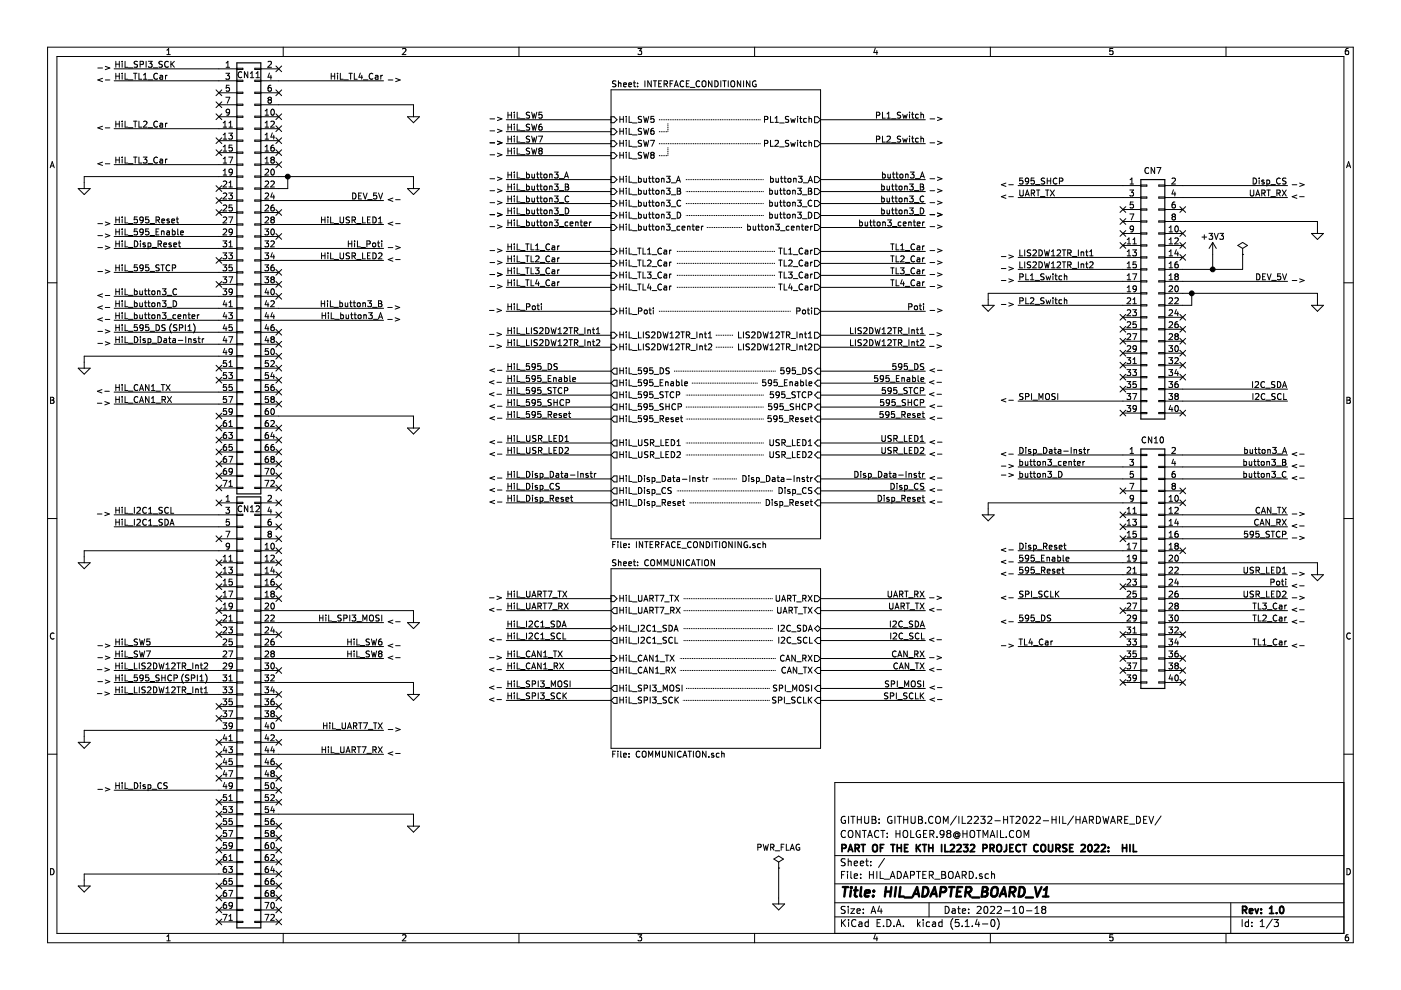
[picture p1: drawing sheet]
EESchema Schematic File Version 4
EELAYER 30 0
EELAYER END
$Descr A4 11693 8268
encoding utf-8
Sheet 1 3
Title "HIL_ADAPTER_BOARD_V1"
Date "2022-10-18"
Rev "1.0"
Comp "PART OF THE KTH IL2232 PROJECT COURSE 2022:  HIL"
Comment1 "CONTACT: HOLGER.98@HOTMAIL.COM"
Comment2 "GITHUB: GITHUB.COM/IL2232-HT2022-HIL/HARDWARE_DEV/"
Comment3 ""
Comment4 ""
$EndDescr
$Comp
L Connector_Generic:Conn_02x20_Odd_Even CN7
U 1 1
P 9575 2450
F 0 "CN7" H 9625 3475 50  0000 C CNN
F 1 "Conn_02x20_Odd_Even" H 9625 3476 50  0001 C CNN
F 2 "Connector_PinSocket_2.54mm:PinSocket_2x20_P2.54mm_Vertical" H 9575 2450 50  0001 C CNN
F 3 "~" H 9575 2450 50  0001 C CNN
	1    9575 2450
	1    0    0    -1  
$EndComp
$Comp
L Connector_Generic:Conn_02x20_Odd_Even CN10
U 1 1
P 9575 4700
F 0 "CN10" H 9625 5725 50  0000 C CNN
F 1 "Conn_02x20_Odd_Even" H 9625 5726 50  0001 C CNN
F 2 "Connector_PinSocket_2.54mm:PinSocket_2x20_P2.54mm_Vertical" H 9575 4700 50  0001 C CNN
F 3 "~" H 9575 4700 50  0001 C CNN
	1    9575 4700
	1    0    0    -1  
$EndComp
NoConn ~ 9375 1750
NoConn ~ 9875 1750
NoConn ~ 9375 1850
NoConn ~ 9375 1950
NoConn ~ 9875 1950
NoConn ~ 9375 2050
NoConn ~ 9875 2050
NoConn ~ 9875 2150
NoConn ~ 9375 2650
NoConn ~ 9875 2650
NoConn ~ 9375 2750
NoConn ~ 9875 2750
NoConn ~ 9375 2850
NoConn ~ 9875 2850
NoConn ~ 9375 2950
NoConn ~ 9875 2950
NoConn ~ 9375 3050
NoConn ~ 9875 3050
NoConn ~ 9375 3150
NoConn ~ 9875 3150
NoConn ~ 9375 3250
NoConn ~ 9875 3450
NoConn ~ 9375 3450
NoConn ~ 9375 4100
NoConn ~ 9875 4100
NoConn ~ 9875 4200
NoConn ~ 9375 4300
NoConn ~ 9375 4400
NoConn ~ 9375 4500
NoConn ~ 9875 4600
NoConn ~ 9375 4900
NoConn ~ 9375 5100
NoConn ~ 9375 5300
NoConn ~ 9875 5300
NoConn ~ 9375 5500
NoConn ~ 9875 5500
NoConn ~ 9375 5600
NoConn ~ 9875 5600
NoConn ~ 9375 5700
NoConn ~ 9875 5700
Text Label 10750 2350 2    50   ~ 0
DEV_5V
Text Label 8500 1550 0    50   ~ 0
595_SHCP
Text Label 10750 1550 2    50   ~ 0
Disp_CS
Text Label 8500 2150 0    50   ~ 0
LIS2DW12TR_Int1
Text Label 8500 2250 0    50   ~ 0
LIS2DW12TR_Int2
Text Label 8500 2350 0    50   ~ 0
PL1_Switch
Text Label 8500 2550 0    50   ~ 0
PL2_Switch
Text Label 10750 3250 2    50   ~ 0
I2C_SDA
Text Label 8500 3350 0    50   ~ 0
SPI_MOSI
Text Label 10750 3350 2    50   ~ 0
I2C_SCL
Text Label 8500 3800 0    50   ~ 0
Disp_Data-Instr
Text Label 10750 3800 2    50   ~ 0
button3_A
Text Label 8500 3900 0    50   ~ 0
button3_center
Text Label 10750 3900 2    50   ~ 0
button3_B
Text Label 8500 4000 0    50   ~ 0
button3_D
Text Label 10750 4000 2    50   ~ 0
button3_C
Text Label 10750 4500 2    50   ~ 0
595_STCP
Text Label 8500 4600 0    50   ~ 0
Disp_Reset
Text Label 8500 4700 0    50   ~ 0
595_Enable
Text Label 8500 4800 0    50   ~ 0
595_Reset
Text Label 10750 4800 2    50   ~ 0
USR_LED1
Text Label 10750 4900 2    50   ~ 0
Poti
Text Label 7725 5850 2    50   ~ 0
SPI_SCLK
Text Label 10750 5000 2    50   ~ 0
USR_LED2
Text Label 10750 5100 2    50   ~ 0
TL3_Car
Text Label 8500 5200 0    50   ~ 0
595_DS
Text Label 10750 5200 2    50   ~ 0
TL2_Car
Text Label 8500 5400 0    50   ~ 0
TL4_Car
Text Label 10750 5400 2    50   ~ 0
TL1_Car
Text Notes 10775 5425 0    50   ~ 0
<-
Text Notes 10775 5225 0    50   ~ 0
<-
Text Notes 10775 5125 0    50   ~ 0
<-
Text Notes 8475 5425 2    50   ~ 0
->
Text Notes 10775 4925 0    50   ~ 0
<-
Text Notes 10775 5025 0    50   ~ 0
->
Text Notes 10775 4825 0    50   ~ 0
->
Text Notes 10775 3825 0    50   ~ 0
<-
Text Notes 10775 3925 0    50   ~ 0
<-
Text Notes 10775 4025 0    50   ~ 0
<-
Text Notes 8475 4000 2    50   ~ 0
->
Text Notes 8475 3925 2    50   ~ 0
->
Text Notes 8475 2375 2    50   ~ 0
->
Text Notes 8475 2575 2    50   ~ 0
->
Text Notes 8475 4825 2    50   ~ 0
<-
Text Notes 8475 4725 2    50   ~ 0
<-
Text Notes 8475 5225 2    50   ~ 0
<-
Text Notes 10775 4525 0    50   ~ 0
->
Text Notes 7750 5875 0    50   ~ 0
<-
Text Notes 8475 3375 2    50   ~ 0
<-
Text Notes 10775 1575 0    50   ~ 0
->
Text Notes 8475 4625 2    50   ~ 0
<-
Text Notes 8475 1575 2    50   ~ 0
<-
Text Label 7725 2300 2    50   ~ 0
TL3_Car
Text Label 7725 2200 2    50   ~ 0
TL2_Car
Text Label 7725 2100 2    50   ~ 0
TL1_Car
Text Label 7725 2400 2    50   ~ 0
TL4_Car
Text Notes 7750 2425 0    50   ~ 0
->
Text Notes 7750 2325 0    50   ~ 0
->
Text Notes 7750 2225 0    50   ~ 0
->
Text Notes 7750 2125 0    50   ~ 0
->
Text Label 7725 1500 2    50   ~ 0
button3_A
Text Label 7725 1600 2    50   ~ 0
button3_B
Text Label 7725 1700 2    50   ~ 0
button3_C
Text Notes 7750 1625 0    50   ~ 0
->
Text Notes 7750 1525 0    50   ~ 0
->
Text Label 7725 1800 2    50   ~ 0
button3_D
Text Notes 7750 1825 0    50   ~ 0
->
Text Notes 7750 1725 0    50   ~ 0
->
Text Notes 7750 1825 0    50   ~ 0
->
Text Label 7725 1900 2    50   ~ 0
button3_center
Text Notes 7750 1925 0    50   ~ 0
->
Text Label 7725 1000 2    50   ~ 0
PL1_Switch
Text Label 7725 1200 2    50   ~ 0
PL2_Switch
Text Notes 7750 1225 0    50   ~ 0
->
$Sheet
S 5100 750  1750 3750
U 63637C97
F0 "INTERFACE_CONDITIONING" 50
F1 "INTERFACE_CONDITIONING.sch" 50
F2 "TL1_Car" O R 6850 2100 50 
F3 "TL2_Car" O R 6850 2200 50 
F4 "TL3_Car" O R 6850 2300 50 
F5 "TL4_Car" O R 6850 2400 50 
F6 "HiL_SW5" I L 5100 1000 50 
F7 "HiL_SW6" I L 5100 1100 50 
F8 "PL2_Switch" O R 6850 1200 50 
F9 "PL1_Switch" O R 6850 1000 50 
F10 "button3_A" O R 6850 1500 50 
F11 "button3_B" O R 6850 1600 50 
F12 "button3_C" O R 6850 1700 50 
F13 "button3_D" O R 6850 1800 50 
F14 "button3_center" O R 6850 1900 50 
F15 "HiL_button3_A" I L 5100 1500 50 
F16 "HiL_button3_B" I L 5100 1600 50 
F17 "HiL_button3_C" I L 5100 1700 50 
F18 "HiL_button3_D" I L 5100 1800 50 
F19 "HiL_button3_center" I L 5100 1900 50 
F20 "HiL_TL1_Car" I L 5100 2100 50 
F21 "HiL_TL2_Car" I L 5100 2200 50 
F22 "HiL_TL3_Car" I L 5100 2300 50 
F23 "HiL_TL4_Car" I L 5100 2400 50 
F24 "HiL_SW7" I L 5100 1200 50 
F25 "HiL_SW8" I L 5100 1300 50 
F26 "Poti" O R 6850 2600 50 
F27 "HiL_Poti" I L 5100 2600 50 
F28 "595_DS" I R 6850 3100 50 
F29 "595_Enable" I R 6850 3200 50 
F30 "595_STCP" I R 6850 3300 50 
F31 "595_SHCP" I R 6850 3400 50 
F32 "HiL_595_DS" O L 5100 3100 50 
F33 "HiL_595_Enable" O L 5100 3200 50 
F34 "HiL_595_STCP" O L 5100 3300 50 
F35 "HiL_595_SHCP" O L 5100 3400 50 
F36 "LIS2DW12TR_Int1" O R 6850 2800 50 
F37 "LIS2DW12TR_Int2" O R 6850 2900 50 
F38 "HiL_LIS2DW12TR_Int1" I L 5100 2800 50 
F39 "HiL_LIS2DW12TR_Int2" I L 5100 2900 50 
F40 "Disp_Data-Instr" I R 6850 4000 50 
F41 "Disp_CS" I R 6850 4100 50 
F42 "HiL_Disp_Data-Instr" O L 5100 4000 50 
F43 "HiL_Disp_CS" O L 5100 4100 50 
F44 "Disp_Reset" I R 6850 4200 50 
F45 "HiL_Disp_Reset" O L 5100 4200 50 
F46 "595_Reset" I R 6850 3500 50 
F47 "HiL_595_Reset" O L 5100 3500 50 
F48 "USR_LED1" I R 6850 3700 50 
F49 "USR_LED2" I R 6850 3800 50 
F50 "HiL_USR_LED1" O L 5100 3700 50 
F51 "HiL_USR_LED2" O L 5100 3800 50 
$EndSheet
Text Notes 8475 3825 2    50   ~ 0
<-
Wire Wire Line
	9875 2550 9950 2550
Text Label 4225 1000 0    50   ~ 0
HiL_SW5
Text Label 4225 1100 0    50   ~ 0
HiL_SW6
Text Label 4225 1200 0    50   ~ 0
HiL_SW7
Text Label 4225 1300 0    50   ~ 0
HiL_SW8
Text Label 4225 1500 0    50   ~ 0
HiL_button3_A
Text Label 4225 1600 0    50   ~ 0
HiL_button3_B
Text Label 4225 1700 0    50   ~ 0
HiL_button3_C
Text Label 4225 1800 0    50   ~ 0
HiL_button3_D
Text Label 4225 1900 0    50   ~ 0
HiL_button3_center
Text Label 4225 2100 0    50   ~ 0
HiL_TL1_Car
Text Label 4225 2200 0    50   ~ 0
HiL_TL2_Car
Text Label 4225 2300 0    50   ~ 0
HiL_TL3_Car
Text Label 4225 2400 0    50   ~ 0
HiL_TL4_Car
Text Label 7725 5100 2    50   ~ 0
UART_TX
Text Notes 7875 5125 2    50   ~ 0
<-
Text Label 7725 5250 2    50   ~ 0
I2C_SDA
Text Label 7725 5350 2    50   ~ 0
I2C_SCL
Text Label 7725 5600 2    50   ~ 0
CAN_TX
Text Label 7725 5500 2    50   ~ 0
CAN_RX
Text Label 7725 5750 2    50   ~ 0
SPI_MOSI
Text Notes 7750 5775 0    50   ~ 0
<-
Text Label 8500 5000 0    50   ~ 0
SPI_SCLK
Text Notes 8475 5025 2    50   ~ 0
<-
Text Label 4225 5350 0    50   ~ 0
HiL_I2C1_SCL
Text Label 4225 5250 0    50   ~ 0
HiL_I2C1_SDA
Text Label 4225 5600 0    50   ~ 0
HiL_CAN1_RX
Text Label 4225 5500 0    50   ~ 0
HiL_CAN1_TX
Text Label 7725 2600 2    50   ~ 0
Poti
Text Notes 7750 2625 0    50   ~ 0
->
Text Label 4225 2600 0    50   ~ 0
HiL_Poti
Text Notes 4200 2625 2    50   ~ 0
->
Text Label 4225 5750 0    50   ~ 0
HiL_SPI3_MOSI
Text Label 4225 5850 0    50   ~ 0
HiL_SPI3_SCK
Text Notes 4200 5875 2    50   ~ 0
<-
Text Notes 4200 5775 2    50   ~ 0
<-
Text Label 7725 3300 2    50   ~ 0
595_STCP
Text Notes 7875 3325 2    50   ~ 0
<-
Text Label 7725 3200 2    50   ~ 0
595_Enable
Text Notes 7875 3225 2    50   ~ 0
<-
Text Label 7725 3400 2    50   ~ 0
595_SHCP
Text Notes 7750 3425 0    50   ~ 0
<-
Text Label 7725 3100 2    50   ~ 0
595_DS
Text Notes 7750 3125 0    50   ~ 0
<-
Text Label 4225 3100 0    50   ~ 0
HiL_595_DS
Text Label 4225 3200 0    50   ~ 0
HiL_595_Enable
Text Label 4225 3300 0    50   ~ 0
HiL_595_STCP
Text Label 4225 3400 0    50   ~ 0
HiL_595_SHCP
Text Notes 4200 3325 2    50   ~ 0
<-
Text Notes 4200 3225 2    50   ~ 0
<-
Text Notes 4075 3425 0    50   ~ 0
<-
Text Notes 4075 3125 0    50   ~ 0
<-
Wire Notes Line
	5500 1000 6350 1000
Wire Notes Line
	5500 1100 5575 1100
Wire Notes Line
	5575 1100 5575 1025
Wire Notes Line
	5500 1200 6350 1200
Wire Notes Line
	5500 1300 5575 1300
Wire Notes Line
	5575 1300 5575 1225
Wire Notes Line
	5725 1500 6375 1500
Wire Notes Line
	6375 1600 5725 1600
Wire Notes Line
	5725 1700 6375 1700
Wire Notes Line
	6375 1800 5725 1800
Wire Notes Line
	5900 1900 6200 1900
Text Notes 8475 2275 2    50   ~ 0
->
Text Notes 8475 2175 2    50   ~ 0
->
Text Label 7725 2800 2    50   ~ 0
LIS2DW12TR_Int1
Text Label 7725 2900 2    50   ~ 0
LIS2DW12TR_Int2
Text Notes 7875 2925 2    50   ~ 0
->
Text Notes 7875 2825 2    50   ~ 0
->
Text Label 4225 2800 0    50   ~ 0
HiL_LIS2DW12TR_Int1
Text Label 4225 2900 0    50   ~ 0
HiL_LIS2DW12TR_Int2
Wire Wire Line
	4225 2800 5100 2800
Wire Wire Line
	5100 2900 4225 2900
Text Notes 4200 2825 2    50   ~ 0
->
Text Notes 4200 2925 2    50   ~ 0
->
Text Notes 4200 5525 2    50   ~ 0
->
Text Notes 4200 5625 2    50   ~ 0
<-
Text Notes 7875 5625 2    50   ~ 0
<-
Text Notes 7875 5525 2    50   ~ 0
->
Text Label 7725 4000 2    50   ~ 0
Disp_Data-Instr
Text Notes 7750 4025 0    50   ~ 0
<-
Text Label 7725 3700 2    50   ~ 0
USR_LED1
Text Label 7725 3800 2    50   ~ 0
USR_LED2
Text Label 4225 3700 0    50   ~ 0
HiL_USR_LED1
Text Label 4225 3800 0    50   ~ 0
HiL_USR_LED2
Text Notes 7750 3725 0    50   ~ 0
<-
Text Notes 7750 3825 0    50   ~ 0
<-
Text Label 7725 4100 2    50   ~ 0
Disp_CS
Text Notes 7750 4125 0    50   ~ 0
<-
Text Label 4225 4000 0    50   ~ 0
HiL_Disp_Data-Instr
Text Label 4225 4100 0    50   ~ 0
HiL_Disp_CS
Wire Wire Line
	4225 4000 5100 4000
Wire Wire Line
	4225 4100 5100 4100
Text Label 7725 4200 2    50   ~ 0
Disp_Reset
Text Notes 7750 4225 0    50   ~ 0
<-
Text Label 4225 4200 0    50   ~ 0
HiL_Disp_Reset
Wire Wire Line
	5100 4200 4225 4200
Text Notes 4075 4225 0    50   ~ 0
<-
Text Notes 4075 4125 0    50   ~ 0
<-
Text Notes 4075 4025 0    50   ~ 0
<-
Wire Wire Line
	4225 3700 5100 3700
Wire Wire Line
	4225 3800 5100 3800
Wire Wire Line
	4225 1000 5100 1000
Wire Wire Line
	4225 1100 5100 1100
Wire Wire Line
	4225 1200 5100 1200
Wire Wire Line
	4225 1300 5100 1300
Wire Wire Line
	4225 1500 5100 1500
Wire Wire Line
	4225 1600 5100 1600
Wire Wire Line
	4225 1700 5100 1700
Wire Wire Line
	4225 1800 5100 1800
Wire Wire Line
	4225 1900 5100 1900
Wire Wire Line
	4225 2100 5100 2100
Wire Wire Line
	4225 2200 5100 2200
Wire Wire Line
	4225 2300 5100 2300
Wire Wire Line
	4225 2400 5100 2400
Wire Wire Line
	4225 2600 5100 2600
Wire Wire Line
	4225 3100 5100 3100
Wire Wire Line
	4225 3200 5100 3200
Wire Wire Line
	4225 3300 5100 3300
Wire Wire Line
	4225 3400 5100 3400
Wire Wire Line
	6850 1000 7725 1000
Wire Wire Line
	6850 1200 7725 1200
Wire Wire Line
	6850 1500 7725 1500
Wire Wire Line
	6850 1600 7725 1600
Wire Wire Line
	6850 1700 7725 1700
Wire Wire Line
	6850 1800 7725 1800
Wire Wire Line
	6850 1900 7725 1900
Wire Wire Line
	6850 2100 7725 2100
Wire Wire Line
	6850 2200 7725 2200
Wire Wire Line
	6850 2300 7725 2300
Wire Wire Line
	6850 2400 7725 2400
Wire Wire Line
	6850 2600 7725 2600
Wire Wire Line
	6850 3100 7725 3100
Wire Wire Line
	6850 3200 7725 3200
Wire Wire Line
	6850 3300 7725 3300
Wire Wire Line
	6850 3400 7725 3400
Wire Wire Line
	6850 2800 7725 2800
Wire Wire Line
	6850 2900 7725 2900
Wire Wire Line
	6850 3700 7725 3700
Wire Wire Line
	6850 3800 7725 3800
Wire Wire Line
	6850 4000 7725 4000
Wire Wire Line
	6850 4100 7725 4100
Wire Wire Line
	6850 4200 7725 4200
Text Notes 7750 1025 0    50   ~ 0
->
Wire Wire Line
	4225 5250 5100 5250
Wire Wire Line
	4225 5350 5100 5350
Wire Wire Line
	4225 5500 5100 5500
Wire Wire Line
	4225 5600 5100 5600
Wire Wire Line
	4225 5750 5100 5750
Wire Wire Line
	4225 5850 5100 5850
Wire Wire Line
	6850 5100 7725 5100
Wire Wire Line
	6850 5250 7725 5250
Wire Wire Line
	6850 5350 7725 5350
Wire Wire Line
	6850 5600 7725 5600
Wire Wire Line
	6850 5500 7725 5500
Wire Wire Line
	6850 5750 7725 5750
Wire Wire Line
	6850 5850 7725 5850
Text Notes 925  3300 2    50   ~ 0
<-
Text Notes 925  3400 2    50   ~ 0
->
$Comp
L power:GND #PWR0111
U 1 1
P 3450 5150
F 0 "#PWR0111" H 3450 4900 50  0001 C CNN
F 1 "GND" H 3455 4977 50  0001 C CNN
F 2 "" H 3450 5150 50  0001 C CNN
F 3 "" H 3450 5150 50  0001 C CNN
	1    3450 5150
	1    0    0    -1  
$EndComp
Wire Wire Line
	2325 1575 2400 1575
NoConn ~ 1825 4900
NoConn ~ 2325 5800
NoConn ~ 2325 4400
NoConn ~ 2325 5600
NoConn ~ 1825 5900
$Comp
L Connector_Generic:Conn_02x36_Odd_Even CN12
U 1 1
P 2025 5900
F 0 "CN12" H 2075 7550 50  0000 C CNN
F 1 "Conn_02x36_Odd_Even" H 1225 7700 50  0001 C CNN
F 2 "Connector_PinSocket_2.54mm:PinSocket_2x36_P2.54mm_Vertical" H 2025 5900 50  0001 C CNN
F 3 "~" H 2025 5900 50  0001 C CNN
	1    2025 5900
	1    0    0    -1  
$EndComp
Text Label 950  3275 0    50   ~ 0
HiL_CAN1_TX
Text Label 950  3375 0    50   ~ 0
HiL_CAN1_RX
Text Notes 3225 2100 0    50   ~ 0
->
Text Label 3200 2075 2    50   ~ 0
HiL_Poti
NoConn ~ 2325 3975
NoConn ~ 2325 3875
NoConn ~ 2325 2275
NoConn ~ 2325 1975
NoConn ~ 1825 775 
NoConn ~ 1825 2175
NoConn ~ 2325 1375
NoConn ~ 2325 1275
Text Label 3200 1675 2    50   ~ 0
DEV_5V
Text Notes 8475 1675 2    50   ~ 0
<-
Text Label 8500 1650 0    50   ~ 0
UART_TX
Text Notes 10775 1675 0    50   ~ 0
<-
Text Label 10750 1650 2    50   ~ 0
UART_RX
Text Notes 10775 4325 0    50   ~ 0
->
Text Notes 10775 4425 0    50   ~ 0
<-
Text Label 10750 4400 2    50   ~ 0
CAN_RX
Text Label 10750 4300 2    50   ~ 0
CAN_TX
Wire Wire Line
	6500 7500 6500 7250
$Comp
L power:PWR_FLAG #FLG0101
U 1 1
P 6500 7250
F 0 "#FLG0101" H 6500 7325 50  0001 C CNN
F 1 "PWR_FLAG" H 6500 7423 50  0000 C CNN
F 2 "" H 6500 7250 50  0001 C CNN
F 3 "~" H 6500 7250 50  0001 C CNN
	1    6500 7250
	1    0    0    -1  
$EndComp
$Comp
L power:GND #PWR0136
U 1 1
P 6500 7500
F 0 "#PWR0136" H 6500 7250 50  0001 C CNN
F 1 "GND" H 6505 7327 50  0001 C CNN
F 2 "" H 6500 7500 50  0001 C CNN
F 3 "" H 6500 7500 50  0001 C CNN
	1    6500 7500
	1    0    0    -1  
$EndComp
Wire Wire Line
	4225 5000 5100 5000
Wire Wire Line
	4225 5100 5100 5100
Text Label 4225 5100 0    50   ~ 0
HiL_UART7_RX
Text Notes 4200 5125 2    50   ~ 0
<-
Text Label 4225 5000 0    50   ~ 0
HiL_UART7_TX
Text Notes 4200 5025 2    50   ~ 0
->
Text Label 950  4400 0    50   ~ 0
HiL_I2C1_SDA
Wire Wire Line
	950  4400 1825 4400
Text Label 950  4300 0    50   ~ 0
HiL_I2C1_SCL
Wire Wire Line
	950  4300 1825 4300
Text Label 950  575  0    50   ~ 0
HiL_SPI3_SCK
Wire Wire Line
	950  575  1825 575 
Text Label 950  2275 0    50   ~ 0
HiL_595_STCP
Wire Wire Line
	950  2275 1825 2275
Text Label 7725 3500 2    50   ~ 0
595_Reset
Text Notes 7750 3525 0    50   ~ 0
<-
Wire Wire Line
	6850 3500 7725 3500
Text Label 4225 3500 0    50   ~ 0
HiL_595_Reset
Wire Wire Line
	4225 3500 5100 3500
Text Notes 4075 3525 0    50   ~ 0
<-
Text Label 950  1875 0    50   ~ 0
HiL_595_Reset
Wire Wire Line
	950  1875 1825 1875
Text Notes 800  1900 0    50   ~ 0
->
Text Label 950  5700 0    50   ~ 0
HiL_595_SHCP
Wire Wire Line
	950  5700 1825 5700
Text Notes 800  5725 0    50   ~ 0
->
Text Notes 1500 5700 0    50   ~ 0
(SPI1)
Text Label 950  2775 0    50   ~ 0
HiL_595_DS
Wire Wire Line
	950  2775 1825 2775
Text Notes 800  2800 0    50   ~ 0
->
Text Notes 1400 2775 0    50   ~ 0
(SPI1)
Text Label 950  1975 0    50   ~ 0
HiL_595_Enable
Wire Wire Line
	950  1975 1825 1975
Text Label 3200 1875 2    50   ~ 0
HiL_USR_LED1
Wire Wire Line
	3200 1875 2325 1875
Text Label 3200 2175 2    50   ~ 0
HiL_USR_LED2
Wire Wire Line
	3200 2175 2325 2175
Text Label 950  1375 0    50   ~ 0
HiL_TL3_Car
Wire Wire Line
	950  1375 1825 1375
Text Label 950  1075 0    50   ~ 0
HiL_TL2_Car
Wire Wire Line
	950  1075 1825 1075
Text Notes 800  1400 0    50   ~ 0
<-
Text Label 3200 675  2    50   ~ 0
HiL_TL4_Car
Wire Wire Line
	3200 675  2325 675 
Text Label 950  675  0    50   ~ 0
HiL_TL1_Car
Wire Wire Line
	950  675  1825 675 
Text Label 950  2575 0    50   ~ 0
HiL_button3_D
Wire Wire Line
	950  2575 1825 2575
Text Label 3200 2575 2    50   ~ 0
HiL_button3_B
Wire Wire Line
	3200 2575 2325 2575
Text Notes 800  2600 0    50   ~ 0
<-
Text Label 950  2675 0    50   ~ 0
HiL_button3_center
Text Notes 3350 2700 2    50   ~ 0
->
Wire Wire Line
	950  2675 1825 2675
Text Label 3200 2675 2    50   ~ 0
HiL_button3_A
Wire Wire Line
	3200 2675 2325 2675
Text Notes 800  2700 0    50   ~ 0
<-
Text Label 3200 5400 2    50   ~ 0
HiL_SW6
Wire Wire Line
	3200 5400 2325 5400
Text Notes 3225 5425 0    50   ~ 0
<-
Text Label 3200 5500 2    50   ~ 0
HiL_SW8
Wire Wire Line
	3200 5500 2325 5500
Text Notes 3225 5525 0    50   ~ 0
<-
Text Label 950  6600 0    50   ~ 0
HiL_Disp_CS
Wire Wire Line
	950  6600 1825 6600
Text Notes 800  6625 0    50   ~ 0
->
Text Label 950  2875 0    50   ~ 0
HiL_Disp_Data-Instr
Wire Wire Line
	950  2875 1825 2875
Text Notes 800  2900 0    50   ~ 0
->
Wire Wire Line
	9875 2250 10125 2250
Wire Wire Line
	10125 2250 10125 2125
$Comp
L power:+3V3 #PWR?
U 1 1
P 10125 2125
AR Path="/6356E4D6/63C58CDF" Ref="#PWR?"  Part="1" 
AR Path="/63C58CDF" Ref="#PWR0117"  Part="1" 
F 0 "#PWR0117" H 10125 1975 50  0001 C CNN
F 1 "+3V3" H 10125 2275 50  0000 C CNN
F 2 "" H 10125 2125 50  0001 C CNN
F 3 "" H 10125 2125 50  0001 C CNN
	1    10125 2125
	1    0    0    -1  
$EndComp
NoConn ~ 2325 575 
NoConn ~ 2325 1775
NoConn ~ 2325 2875
NoConn ~ 2325 2975
NoConn ~ 2325 3075
NoConn ~ 1825 3075
NoConn ~ 1825 3175
NoConn ~ 2325 3175
NoConn ~ 2325 3275
NoConn ~ 2325 3375
NoConn ~ 1825 3475
NoConn ~ 1825 3575
NoConn ~ 1825 3675
NoConn ~ 1825 3775
NoConn ~ 1825 3875
NoConn ~ 1825 3975
NoConn ~ 1825 4075
NoConn ~ 1825 4200
NoConn ~ 2325 3575
NoConn ~ 2325 3675
NoConn ~ 2325 3775
NoConn ~ 2325 4075
NoConn ~ 2325 4200
NoConn ~ 2325 4300
NoConn ~ 2325 4500
NoConn ~ 2325 4600
NoConn ~ 1825 4800
NoConn ~ 2325 4900
NoConn ~ 2325 5000
NoConn ~ 1825 5000
NoConn ~ 1825 5200
NoConn ~ 1825 5300
NoConn ~ 2325 5300
NoConn ~ 1825 6000
NoConn ~ 2325 6200
NoConn ~ 2325 6400
NoConn ~ 2325 6500
NoConn ~ 2325 6600
NoConn ~ 2325 6700
NoConn ~ 1825 6400
NoConn ~ 1825 6500
NoConn ~ 1825 6800
NoConn ~ 1825 6900
NoConn ~ 1825 7000
NoConn ~ 2325 6900
NoConn ~ 2325 7000
NoConn ~ 2325 7100
NoConn ~ 2325 7200
NoConn ~ 2325 7300
NoConn ~ 2325 7400
NoConn ~ 2325 7500
NoConn ~ 2325 7600
NoConn ~ 2325 7700
NoConn ~ 1825 7500
NoConn ~ 1825 7600
NoConn ~ 1825 7700
NoConn ~ 1825 7400
NoConn ~ 1825 7200
NoConn ~ 1825 7100
$Comp
L power:PWR_FLAG #FLG0102
U 1 1
P 10375 2125
F 0 "#FLG0102" H 10375 2200 50  0001 C CNN
F 1 "PWR_FLAG" H 10625 2200 50  0001 C CNN
F 2 "" H 10375 2125 50  0001 C CNN
F 3 "~" H 10375 2125 50  0001 C CNN
	1    10375 2125
	1    0    0    -1  
$EndComp
Wire Wire Line
	10375 2125 10375 2250
Connection ~ 10125 2250
NoConn ~ 1825 1175
Wire Wire Line
	950  2475 1825 2475
Text Label 950  2475 0    50   ~ 0
HiL_button3_C
NoConn ~ 2325 975 
$Comp
L Connector_Generic:Conn_02x36_Odd_Even CN11
U 1 1
P 2025 2275
F 0 "CN11" H 2075 3925 50  0000 C CNN
F 1 "Conn_02x36_Odd_Even" H 2075 4101 50  0001 C CNN
F 2 "Connector_PinSocket_2.54mm:PinSocket_2x36_P2.54mm_Vertical" H 2025 2275 50  0001 C CNN
F 3 "~" H 2025 2275 50  0001 C CNN
	1    2025 2275
	1    0    0    -1  
$EndComp
NoConn ~ 2325 1075
NoConn ~ 2325 1175
NoConn ~ 2325 775 
Text Notes 4075 3825 0    50   ~ 0
<-
Text Notes 4075 3725 0    50   ~ 0
<-
NoConn ~ 1825 6300
Text Notes 3225 6125 0    50   ~ 0
->
Text Label 3200 6100 2    50   ~ 0
HiL_UART7_TX
Text Notes 3225 6325 0    50   ~ 0
<-
Text Label 3200 6300 2    50   ~ 0
HiL_UART7_RX
Wire Wire Line
	3200 6300 2325 6300
Wire Wire Line
	3200 6100 2325 6100
$Sheet
S 5100 4750 1750 1500
U 6356E4D6
F0 "COMMUNICATION" 50
F1 "COMMUNICATION.sch" 50
F2 "SPI_MOSI" I R 6850 5750 50 
F3 "SPI_SCLK" I R 6850 5850 50 
F4 "UART_RX" O R 6850 5000 50 
F5 "UART_TX" I R 6850 5100 50 
F6 "I2C_SDA" B R 6850 5250 50 
F7 "HiL_I2C1_SDA" B L 5100 5250 50 
F8 "HiL_UART7_RX" O L 5100 5100 50 
F9 "HiL_UART7_TX" I L 5100 5000 50 
F10 "HiL_SPI3_MOSI" O L 5100 5750 50 
F11 "HiL_SPI3_SCK" O L 5100 5850 50 
F12 "CAN_TX" I R 6850 5600 50 
F13 "CAN_RX" O R 6850 5500 50 
F14 "HiL_CAN1_TX" I L 5100 5500 50 
F15 "HiL_CAN1_RX" O L 5100 5600 50 
F16 "I2C_SCL" I R 6850 5350 50 
F17 "HiL_I2C1_SCL" O L 5100 5350 50 
$EndSheet
Text Label 950  5800 0    50   ~ 0
HiL_LIS2DW12TR_Int1
Text Label 950  5600 0    50   ~ 0
HiL_LIS2DW12TR_Int2
Wire Wire Line
	950  5800 1825 5800
Wire Wire Line
	1825 5600 950  5600
Text Notes 925  5825 2    50   ~ 0
->
Text Notes 925  5625 2    50   ~ 0
->
Text Label 3200 5200 2    50   ~ 0
HiL_SPI3_MOSI
Text Notes 3225 5225 0    50   ~ 0
<-
Wire Wire Line
	3200 5200 2325 5200
Wire Wire Line
	3450 5100 3450 5150
NoConn ~ 1825 6200
NoConn ~ 1825 6700
Text Notes 800  600  0    50   ~ 0
->
Text Notes 800  2100 0    50   ~ 0
->
Wire Wire Line
	1825 2075 950  2075
Text Label 950  2075 0    50   ~ 0
HiL_Disp_Reset
NoConn ~ 1825 1575
Text Notes 3225 1900 0    50   ~ 0
<-
Text Notes 800  2000 0    50   ~ 0
->
Text Notes 800  2300 0    50   ~ 0
->
Text Notes 3225 2200 0    50   ~ 0
<-
Wire Wire Line
	950  5500 1825 5500
Text Notes 800  5525 0    50   ~ 0
->
Text Label 950  5500 0    50   ~ 0
HiL_SW7
Wire Wire Line
	950  5400 1825 5400
Text Notes 800  5425 0    50   ~ 0
->
Text Label 950  5400 0    50   ~ 0
HiL_SW5
Text Notes 800  1100 0    50   ~ 0
<-
NoConn ~ 1825 1275
NoConn ~ 1825 875 
NoConn ~ 1825 975 
Text Notes 3225 700  0    50   ~ 0
->
Text Notes 800  700  0    50   ~ 0
<-
Text Notes 3350 2600 2    50   ~ 0
->
Text Notes 800  2500 0    50   ~ 0
<-
NoConn ~ 2325 6000
NoConn ~ 2325 5900
NoConn ~ 1825 5100
NoConn ~ 1825 4700
NoConn ~ 1825 4500
NoConn ~ 2325 4700
NoConn ~ 2325 4800
NoConn ~ 2325 2775
NoConn ~ 2325 2475
NoConn ~ 2325 2375
NoConn ~ 1825 2375
NoConn ~ 1825 1775
NoConn ~ 1825 1675
Text Notes 4075 1625 0    50   ~ 0
->
Text Notes 4075 1525 0    50   ~ 0
->
Text Notes 4075 1825 0    50   ~ 0
->
Text Notes 4075 1725 0    50   ~ 0
->
Text Notes 4075 1825 0    50   ~ 0
->
Text Notes 4075 1925 0    50   ~ 0
->
Text Notes 4075 2125 0    50   ~ 0
->
Text Notes 4075 2325 0    50   ~ 0
->
Text Notes 4075 2225 0    50   ~ 0
->
Text Notes 4075 2325 0    50   ~ 0
->
Text Notes 4075 2425 0    50   ~ 0
->
Text Notes 4075 1025 0    50   ~ 0
->
Text Notes 4075 1225 0    50   ~ 0
->
Text Notes 4075 1125 0    50   ~ 0
->
Text Notes 4075 1225 0    50   ~ 0
->
Text Notes 4075 1325 0    50   ~ 0
->
Text Notes 3225 1700 0    50   ~ 0
<-
Wire Wire Line
	2325 1675 3200 1675
Wire Wire Line
	2325 2075 3200 2075
Wire Wire Line
	950  3275 1825 3275
Wire Wire Line
	950  3375 1825 3375
Wire Wire Line
	2325 5100 3450 5100
$Comp
L power:GND #PWR0101
U 1 1
P 3450 5750
F 0 "#PWR0101" H 3450 5500 50  0001 C CNN
F 1 "GND" H 3455 5577 50  0001 C CNN
F 2 "" H 3450 5750 50  0001 C CNN
F 3 "" H 3450 5750 50  0001 C CNN
	1    3450 5750
	1    0    0    -1  
$EndComp
Wire Wire Line
	3450 5700 3450 5750
Wire Wire Line
	2325 5700 3450 5700
$Comp
L power:GND #PWR0102
U 1 1
P 3450 6850
F 0 "#PWR0102" H 3450 6600 50  0001 C CNN
F 1 "GND" H 3455 6677 50  0001 C CNN
F 2 "" H 3450 6850 50  0001 C CNN
F 3 "" H 3450 6850 50  0001 C CNN
	1    3450 6850
	1    0    0    -1  
$EndComp
Wire Wire Line
	3450 6800 3450 6850
Wire Wire Line
	2325 6800 3450 6800
$Comp
L power:GND #PWR0103
U 1 1
P 3450 3525
F 0 "#PWR0103" H 3450 3275 50  0001 C CNN
F 1 "GND" H 3455 3352 50  0001 C CNN
F 2 "" H 3450 3525 50  0001 C CNN
F 3 "" H 3450 3525 50  0001 C CNN
	1    3450 3525
	1    0    0    -1  
$EndComp
Wire Wire Line
	3450 3475 3450 3525
Wire Wire Line
	2325 3475 3450 3475
$Comp
L power:GND #PWR0104
U 1 1
P 3450 1525
F 0 "#PWR0104" H 3450 1275 50  0001 C CNN
F 1 "GND" H 3455 1352 50  0001 C CNN
F 2 "" H 3450 1525 50  0001 C CNN
F 3 "" H 3450 1525 50  0001 C CNN
	1    3450 1525
	1    0    0    -1  
$EndComp
Wire Wire Line
	3450 1475 3450 1525
Wire Wire Line
	2325 1475 2400 1475
Wire Wire Line
	2400 1575 2400 1475
Connection ~ 2400 1475
Wire Wire Line
	2400 1475 3450 1475
$Comp
L power:GND #PWR0105
U 1 1
P 3450 925
F 0 "#PWR0105" H 3450 675 50  0001 C CNN
F 1 "GND" H 3455 752 50  0001 C CNN
F 2 "" H 3450 925 50  0001 C CNN
F 3 "" H 3450 925 50  0001 C CNN
	1    3450 925 
	1    0    0    -1  
$EndComp
Wire Wire Line
	3450 875  3450 925 
Wire Wire Line
	2325 875  3450 875 
$Comp
L power:GND #PWR0106
U 1 1
P 700 1525
F 0 "#PWR0106" H 700 1275 50  0001 C CNN
F 1 "GND" H 705 1352 50  0001 C CNN
F 2 "" H 700 1525 50  0001 C CNN
F 3 "" H 700 1525 50  0001 C CNN
	1    700  1525
	-1   0    0    -1  
$EndComp
Wire Wire Line
	700  1475 700  1525
Wire Wire Line
	1825 1475 700  1475
$Comp
L power:GND #PWR0107
U 1 1
P 700 3025
F 0 "#PWR0107" H 700 2775 50  0001 C CNN
F 1 "GND" H 705 2852 50  0001 C CNN
F 2 "" H 700 3025 50  0001 C CNN
F 3 "" H 700 3025 50  0001 C CNN
	1    700  3025
	-1   0    0    -1  
$EndComp
Wire Wire Line
	700  2975 700  3025
Wire Wire Line
	1825 2975 700  2975
$Comp
L power:GND #PWR0108
U 1 1
P 700 4650
F 0 "#PWR0108" H 700 4400 50  0001 C CNN
F 1 "GND" H 705 4477 50  0001 C CNN
F 2 "" H 700 4650 50  0001 C CNN
F 3 "" H 700 4650 50  0001 C CNN
	1    700  4650
	-1   0    0    -1  
$EndComp
Wire Wire Line
	700  4600 700  4650
Wire Wire Line
	1825 4600 700  4600
$Comp
L power:GND #PWR0109
U 1 1
P 700 6150
F 0 "#PWR0109" H 700 5900 50  0001 C CNN
F 1 "GND" H 705 5977 50  0001 C CNN
F 2 "" H 700 6150 50  0001 C CNN
F 3 "" H 700 6150 50  0001 C CNN
	1    700  6150
	-1   0    0    -1  
$EndComp
Wire Wire Line
	700  6100 700  6150
Wire Wire Line
	1825 6100 700  6100
$Comp
L power:GND #PWR0110
U 1 1
P 700 7350
F 0 "#PWR0110" H 700 7100 50  0001 C CNN
F 1 "GND" H 705 7177 50  0001 C CNN
F 2 "" H 700 7350 50  0001 C CNN
F 3 "" H 700 7350 50  0001 C CNN
	1    700  7350
	-1   0    0    -1  
$EndComp
Wire Wire Line
	700  7300 700  7350
Wire Wire Line
	1825 7300 700  7300
$Comp
L power:GND #PWR0112
U 1 1
P 11000 1900
F 0 "#PWR0112" H 11000 1650 50  0001 C CNN
F 1 "GND" H 11005 1727 50  0001 C CNN
F 2 "" H 11000 1900 50  0001 C CNN
F 3 "" H 11000 1900 50  0001 C CNN
	1    11000 1900
	1    0    0    -1  
$EndComp
Wire Wire Line
	11000 1850 11000 1900
Wire Wire Line
	9875 1850 11000 1850
$Comp
L power:GND #PWR0113
U 1 1
P 11000 2500
F 0 "#PWR0113" H 11000 2250 50  0001 C CNN
F 1 "GND" H 11005 2327 50  0001 C CNN
F 2 "" H 11000 2500 50  0001 C CNN
F 3 "" H 11000 2500 50  0001 C CNN
	1    11000 2500
	1    0    0    -1  
$EndComp
Wire Wire Line
	11000 2450 11000 2500
Wire Wire Line
	9875 2450 9950 2450
Wire Wire Line
	9950 2550 9950 2450
Connection ~ 9950 2450
Wire Wire Line
	9950 2450 11000 2450
$Comp
L power:GND #PWR0114
U 1 1
P 8250 2500
F 0 "#PWR0114" H 8250 2250 50  0001 C CNN
F 1 "GND" H 8255 2327 50  0001 C CNN
F 2 "" H 8250 2500 50  0001 C CNN
F 3 "" H 8250 2500 50  0001 C CNN
	1    8250 2500
	-1   0    0    -1  
$EndComp
Wire Wire Line
	8250 2450 8250 2500
Wire Wire Line
	9375 2450 8250 2450
$Comp
L power:GND #PWR0115
U 1 1
P 8250 4250
F 0 "#PWR0115" H 8250 4000 50  0001 C CNN
F 1 "GND" H 8255 4077 50  0001 C CNN
F 2 "" H 8250 4250 50  0001 C CNN
F 3 "" H 8250 4250 50  0001 C CNN
	1    8250 4250
	-1   0    0    -1  
$EndComp
Wire Wire Line
	8250 4200 8250 4250
Wire Wire Line
	9375 4200 8250 4200
$Comp
L power:GND #PWR0116
U 1 1
P 11000 4750
F 0 "#PWR0116" H 11000 4500 50  0001 C CNN
F 1 "GND" H 11005 4577 50  0001 C CNN
F 2 "" H 11000 4750 50  0001 C CNN
F 3 "" H 11000 4750 50  0001 C CNN
	1    11000 4750
	1    0    0    -1  
$EndComp
Wire Wire Line
	11000 4700 11000 4750
Wire Wire Line
	9875 4700 11000 4700
Wire Wire Line
	9875 1550 10750 1550
Wire Wire Line
	9875 1650 10750 1650
Wire Wire Line
	9875 2350 10750 2350
Wire Wire Line
	8500 1550 9375 1550
Wire Wire Line
	8500 1650 9375 1650
Wire Wire Line
	8500 2150 9375 2150
Wire Wire Line
	8500 2250 9375 2250
Wire Wire Line
	8500 2350 9375 2350
Wire Wire Line
	8500 2550 9375 2550
Wire Wire Line
	8500 3350 9375 3350
Wire Wire Line
	8500 3800 9375 3800
Wire Wire Line
	8500 3900 9375 3900
Wire Wire Line
	8500 4000 9375 4000
Wire Wire Line
	8500 4600 9375 4600
Wire Wire Line
	8500 4700 9375 4700
Wire Wire Line
	8500 4800 9375 4800
Wire Wire Line
	8500 5000 9375 5000
Wire Wire Line
	8500 5200 9375 5200
Wire Wire Line
	8500 5400 9375 5400
Text Notes 10775 2375 0    50   ~ 0
->
Wire Wire Line
	10125 2250 10375 2250
Wire Wire Line
	9875 3250 10750 3250
Wire Wire Line
	9875 3350 10750 3350
Wire Wire Line
	9875 3800 10750 3800
Wire Wire Line
	9875 4800 10750 4800
Wire Wire Line
	9875 4900 10750 4900
Wire Wire Line
	9875 5000 10750 5000
Wire Wire Line
	9875 5100 10750 5100
Wire Wire Line
	9875 5200 10750 5200
Wire Wire Line
	9875 5400 10750 5400
Wire Wire Line
	9875 4500 10750 4500
Wire Wire Line
	9875 4400 10750 4400
Wire Wire Line
	9875 4300 10750 4300
Wire Wire Line
	9875 4000 10750 4000
Wire Wire Line
	9875 3900 10750 3900
Text Notes 7875 5375 2    50   ~ 0
<-
Text Notes 4200 5375 2    50   ~ 0
<-
Wire Notes Line
	5650 2100 6475 2100
Wire Notes Line
	5650 2200 6475 2200
Wire Notes Line
	5650 2300 6475 2300
Wire Notes Line
	5650 2400 6475 2400
Wire Notes Line
	5500 2600 6600 2600
Wire Notes Line
	5975 2800 6125 2800
Wire Notes Line
	5975 2900 6125 2900
Wire Wire Line
	6850 5000 7725 5000
Text Notes 7875 5025 2    50   ~ 0
->
Text Label 7725 5000 2    50   ~ 0
UART_RX
Wire Notes Line
	6475 3100 5625 3100
Wire Notes Line
	5775 3200 6325 3200
Wire Notes Line
	6375 3300 5725 3300
Wire Notes Line
	5725 3400 6375 3400
Wire Notes Line
	6375 3500 5725 3500
Wire Notes Line
	6375 3700 5725 3700
Wire Notes Line
	6375 3800 5725 3800
Wire Notes Line
	6150 4000 5950 4000
Wire Notes Line
	6450 4100 5650 4100
Wire Notes Line
	6350 4200 5750 4200
Wire Notes Line
	6450 5000 5700 5000
Wire Notes Line
	6450 5100 5700 5100
Wire Notes Line
	6450 5250 5700 5250
Wire Notes Line
	6450 5350 5700 5350
Wire Notes Line
	6475 5500 5675 5500
Wire Notes Line
	6475 5600 5675 5600
Wire Notes Line
	6425 5750 5725 5750
Wire Notes Line
	6425 5850 5700 5850
Text Notes 925  4325 2    50   ~ 0
->
$EndSCHEMATC
